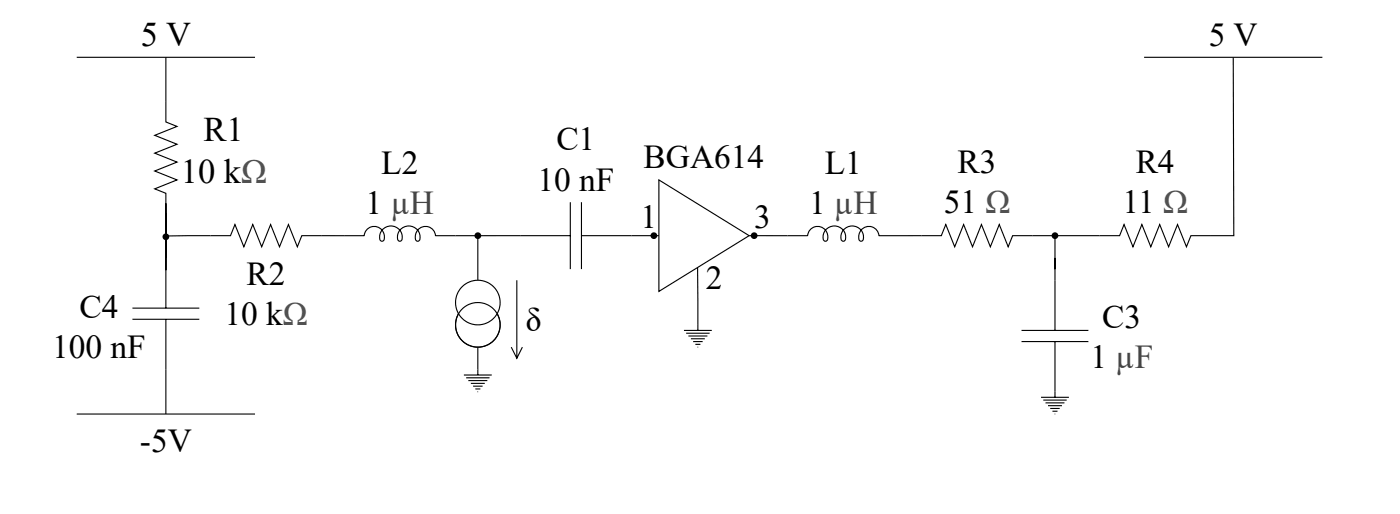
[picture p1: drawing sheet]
<svg xmlns="http://www.w3.org/2000/svg" width="305mm" height="112mm" viewBox="0 0 305 112" stroke-linecap="round" stroke-linejoin="round" font-family="sans-serif">
<path d="M16.7 12.5h38.8" fill="none" stroke="#000" stroke-width=".24"/>
<path d="M30.7 2.9h10.9v9h-10.9z" fill="#fff"/>
<path d="M16.7 90.1h38.8" fill="none" stroke="#000" stroke-width=".24"/>
<path d="M30.4 91.7h11.4v8.7h-11.4z" fill="#fff"/>
<path d="M36.1 12.5v14l2.4 1-4.8 1.9 4.8 2-4.8 1.9 4.8 2-4.8 1.9 4.8 2-4.8 1.9 2.4 1v4.3M36.1 56.1v10.9M28.8 69.5h14.6M28.8 67h14.6M36.1 69.5v20.6" fill="none" stroke="#000" stroke-width=".24"/>
<path d="M52.5 33h5.6v8.5h-5.6z" fill="#fff"/>
<path d="M70.1 51.3h-4.4l-1 2.4-1.9-4.8-1.9 4.8-2-4.8-1.9 4.8-2-4.8-1.9 4.8-1.9-4.8-1 2.4-14.1 .1" fill="none" stroke="#000" stroke-width=".24"/>
<path d="M61.7 64.3h5.3v8h-5.3z" fill="#fff"/>
<path d="M74.9 51.3h4.4a2.18 2.18 0 0 1 2.7-2 2.18 2.18 0 0 1 1.4 3.1 .49 .49 0 0 1-.7-.4 2.45 2.45 0 0 1 2.5-2.8 2.45 2.45 0 0 1 2.3 3.1 .49 .49 0 0 1-.6 .2 .49 .49 0 0 1-.3-.5 2.45 2.45 0 0 1 2.5-2.8 2.45 2.45 0 0 1 2.3 3.1 .49 .49 0 0 1-.6 .2 .49 .49 0 0 1-.4-.5 2.22 2.22 0 0 1 1.8-2.7 2.22 2.22 0 0 1 2.6 2h4.4" fill="none" stroke="#000" stroke-width=".24"/>
<path d="M85 40h9.5v8h-9.5z" fill="#fff"/>
<path d="M113.2 51.3h11M124.2 44v14.6M126.6 51.3h10.9M126.6 44v14.6M171.5 51.3h4.3a2.18 2.18 0 0 1 2.8-2 2.18 2.18 0 0 1 1.4 3.1 .49 .49 0 0 1-.8-.4 2.45 2.45 0 0 1 2.6-2.8 2.45 2.45 0 0 1 2.2 3.1 .49 .49 0 0 1-.5 .2 .49 .49 0 0 1-.4-.5 2.45 2.45 0 0 1 2.6-2.8 2.45 2.45 0 0 1 2.2 3.1 .49 .49 0 0 1-.5 .2 .49 .49 0 0 1-.4-.5 2.22 2.22 0 0 1 1.8-2.7 2.22 2.22 0 0 1 2.6 2h4.3" fill="none" stroke="#000" stroke-width=".24"/>
<path d="M181.5 40h9.5v8h-9.5z" fill="#fff"/>
<path d="M200.6 51.3h4.3l1-2.4 2 4.8 1.9-4.8 1.9 4.8 2-4.8 1.9 4.8 2-4.8 1.9 4.8 1-2.4h4.3" fill="none" stroke="#000" stroke-width=".24"/>
<path d="M214.5 39.8h5.4v8h-5.4z" fill="#fff"/>
<path d="M229.7 51.3v20.6M222.4 74.3h14.6M222.4 71.9h14.6M229.7 74.3v10.9" fill="none" stroke="#000" stroke-width=".24"/>
<path d="M242.9 73.5h8.3v8h-8.3z" fill="#fff"/>
<path d="M268.5 12.5l.1 38.8h-9.3l-1 2.4-1.9-4.8-2 4.8-1.9-4.8-2 4.8-1.9-4.8-1.9 4.8-2-4.8-.9 2.4h-4.4" fill="none" stroke="#000" stroke-width=".24"/>
<path d="M253.3 39.8h5.4v8h-5.4z" fill="#fff"/>
<g fill="none" stroke="#000" stroke-width=".24">
<path d="M249.1 12.5h38.8M36.1 46.4v4.9v-7.1v14.6v-7.5v4.8M70.1 51.3h4.8M113.2 51.3h-14M137.5 51.3h4.9M164.2 51.3h7.3M200.6 51.3h-4.9M224.8 51.3h14.6M226.7 86.5h6M227.1 87.1h5.1M227.6 87.7h4.1M228.2 88.3h3"/>
<path d="M228.7 88.9h2M229.1 89.5h1.1M229.6 90.1h.1M229.7 85.2v1.3"/>
</g>
<g fill="#000">
<circle cx="36.1" cy="51.5" r=".73"/>
<circle cx="142.4" cy="51.3" r=".73"/>
<circle cx="164.2" cy="51.3" r=".73"/>
<circle cx="229.7" cy="51.3" r=".73"/>
</g>
<path d="M263.3 3.1h10.4v8.8h-10.4z" fill="#fff"/>
<path d="M151.9 56.1v15.8M148.9 71.9h6.1M149.4 72.5h5.1M149.9 73.1h4.1M150.4 73.7h3.1M150.9 74.3h2.1M151.4 74.9h1.1M151.9 75.5h.1" fill="none" stroke="#000" stroke-width=".24"/>
<g fill="#fff">
<path d="M153.6 56h3.7v8.7h-3.7z"/>
<path d="M143.4 39.2l19.7 12.1-19.7 12.1z"/>
</g>
<path d="M143.4 39.2l19.7 12.1-19.7 12.1zM104 51.3v9.7M142.4 51.3h1M163.1 51.3h1.1" fill="none" stroke="#000" stroke-width=".24"/>
<circle cx="104" cy="70.7" r="4.9" fill="#fff"/>
<circle cx="104" cy="70.7" r="4.9" fill="none" stroke="#000" stroke-width=".24"/>
<circle cx="104" cy="65.8" r="4.9" fill="#fff"/>
<g fill="none" stroke="#000" stroke-width=".24">
<path d="M104 75.5v6.1M111.3 75.5l1.2 2.5 1.2-2.5M112.5 61v17M101 81.6h6.1M101.5 82.2h5.1M102 82.8h4.1M102.5 83.4h3M103 84h2.1M103.5 84.6h1.1M104 85.2h.1"/>
<circle cx="104" cy="70.7" r="4.9"/>
<circle cx="104" cy="65.8" r="4.9"/>
</g>
<circle cx="104" cy="51.3" r=".73" fill="#000"/>
<g font-size="7.5">
<text x="30.6" y="9.9">5 V</text>
<text x="44.3" y="30.8">R1</text>
<text x="39.4" y="39.8">10 k</text>
</g>
<text font-size="7.5" fill="#4d5156" x="52.5" y="39.8">Ω</text>
<g font-size="7.3">
<text x="263.2" y="9.9">5 V</text>
<text x="121.1" y="32.7">C1</text>
<text x="83" y="37.8">L2</text>
<text x="117" y="41.5">10 nF</text>
<text x="140.1" y="36.6">BGA614</text>
<text x="179.6" y="37.8">L1</text>
<text x="208.5" y="37.6">R3</text>
<text x="247.3" y="37.6">R4</text>
<text x="79.6" y="46.6">1</text>
<text x="176.1" y="46.6">1</text>
<text x="205.5" y="46.3">51</text>
<text x="244.4" y="46.3">11 Ω</text>
<text x="139.4" y="49.7">1</text>
<text x="164.2" y="49.7">3</text>
<text x="53.7" y="62.1">R2</text>
<text x="153.6" y="62.8">2</text>
<text x="17.3" y="69.1">C4</text>
<text x="48.9" y="70.8">10 kΩ</text>
<text x="240" y="71.3">C3</text>
<text x="11.3" y="77.8">100 nF</text>
<text x="114.4" y="72">δ</text>
<text x="237.4" y="80">1 µF</text>
<text x="30.5" y="98.5">-5V</text>
</g>
<g font-size="7.3" fill="#474747">
<text x="85.1" y="46.6">µH</text>
<text x="181.6" y="46.6">µH</text>
</g>
<text font-size="7.3" fill="#4d5156" x="214.5" y="46.3">Ω</text>
</svg>
